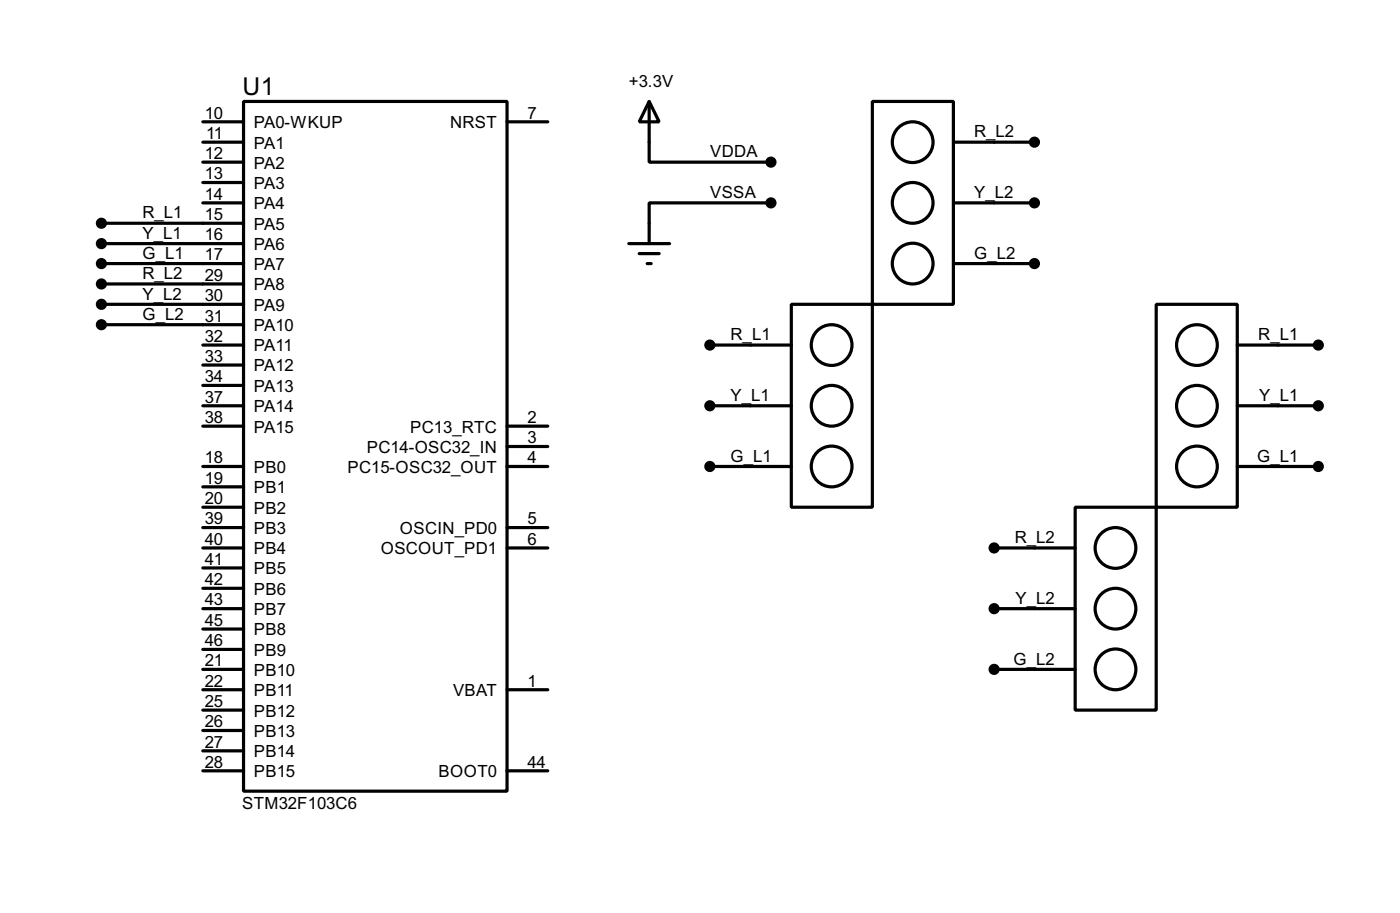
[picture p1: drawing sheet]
<svg xmlns="http://www.w3.org/2000/svg" width="175mm" height="114mm" viewBox="0 0 175 114" stroke-linecap="round" stroke-linejoin="round" font-family="sans-serif">
<g fill="none" stroke="#000" stroke-width=".4">
<path d="M25.4 17.8h5.1M25.4 15.3h5.1M30.5 12.7h33v86.4h-33zM63.5 15.3h5.1M81.3 12.7l1.3 2.6h-2.5zM81.3 12.7v7.6h15.3M109.3 12.7h10.1v25.4h-10.1zM119.4 17.8h10.2M12.7 28h17.8M12.7 30.5h17.8M12.7 33h17.8M12.7 35.6h17.8"/>
<path d="M12.7 38.1h17.8M25.4 25.4h5.1M25.4 20.3h5.1M25.4 22.9h5.1M78.8 30.5h5.1M80.1 31.8h2.5M81.1 33h.5M96.6 25.4h-15.3v5.1M99.1 38.1h10.2v25.4h-10.2zM119.4 33h10.2M119.4 25.4h10.2M144.8 38.1h10.2v25.4h-10.2z"/>
<path d="M12.7 40.7h17.8M25.4 43.2h5.1M25.4 50.8h5.1M25.4 58.4h5.1M25.4 45.7h5.1M25.4 48.3h5.1M25.4 53.4h5.1M63.5 58.4h5.1M63.5 53.4h5.1M63.5 55.9h5.1M88.9 43.2h10.2M88.9 50.8h10.2"/>
<path d="M88.9 58.4h10.2M155 43.2h10.1M155 50.8h10.1M155 58.4h10.1M25.4 68.6h5.1M25.4 76.2h5.1M25.4 66.1h5.1M25.4 78.8h5.1M25.4 61h5.1M25.4 63.5h5.1M25.4 71.1h5.1M25.4 73.7h5.1"/>
<path d="M63.5 68.6h5.1M63.5 66.1h5.1M124.5 68.6h10.2M124.5 76.2h10.2M134.7 63.5h10.1v25.4h-10.1zM25.4 83.8h5.1M25.4 96.5h5.1M25.4 81.3h5.1M25.4 86.4h5.1M25.4 88.9h5.1M25.4 91.5h5.1M25.4 94h5.1"/>
<path d="M63.5 96.5h5.1M63.5 86.4h5.1M124.5 83.8h10.2"/>
<circle cx="114.3" cy="17.8" r="2.55"/>
<circle cx="114.3" cy="25.4" r="2.55"/>
<circle cx="114.3" cy="33" r="2.55"/>
<circle cx="104.1" cy="50.8" r="2.55"/>
<circle cx="104.1" cy="43.2" r="2.55"/>
<circle cx="104.1" cy="58.4" r="2.55"/>
<circle cx="149.9" cy="50.8" r="2.55"/>
<circle cx="149.9" cy="43.2" r="2.55"/>
<circle cx="149.9" cy="58.4" r="2.55"/>
<circle cx="139.7" cy="76.2" r="2.55"/>
<circle cx="139.7" cy="68.6" r="2.55"/>
<circle cx="139.7" cy="83.8" r="2.55"/>
</g>
<g fill="#000" stroke="#000" stroke-width=".4">
<circle cx="129.5" cy="17.8" r=".5"/>
<circle cx="12.7" cy="35.6" r=".5"/>
<circle cx="12.7" cy="38.1" r=".5"/>
<circle cx="12.7" cy="30.5" r=".5"/>
<circle cx="12.7" cy="28" r=".5"/>
<circle cx="12.7" cy="33" r=".5"/>
<circle cx="96.5" cy="20.3" r=".5"/>
<circle cx="96.5" cy="25.4" r=".5"/>
<circle cx="129.5" cy="25.4" r=".5"/>
<circle cx="129.5" cy="33" r=".5"/>
<circle cx="12.7" cy="40.7" r=".5"/>
<circle cx="88.9" cy="50.8" r=".5"/>
<circle cx="88.9" cy="43.2" r=".5"/>
<circle cx="88.9" cy="58.4" r=".5"/>
<circle cx="165.1" cy="50.8" r=".5"/>
<circle cx="165.1" cy="58.4" r=".5"/>
<circle cx="165.1" cy="43.2" r=".5"/>
<circle cx="124.5" cy="76.2" r=".5"/>
<circle cx="124.5" cy="68.6" r=".5"/>
<circle cx="124.5" cy="83.8" r=".5"/>
</g>
<text font-size="3.5" x="30.4" y="11.9">U1</text>
<g font-size="2.4">
<text x="78.8" y="10.9">+3.3V</text>
<text x="25.7" y="14.8">10</text>
<text x="25.8" y="17.4">11</text>
<text x="31.8" y="16.1">PA0-WKUP</text>
<text x="56.4" y="16.1">NRST</text>
<text x="66.1" y="14.8">7</text>
<text x="122" y="17.2">R_L2</text>
<text x="25.7" y="19.9">12</text>
<text x="25.7" y="22.4">13</text>
<text x="31.8" y="21.1">PA2</text>
<text x="31.8" y="18.6">PA1</text>
<text x="31.8" y="23.6">PA3</text>
<text x="88.9" y="19.7">VDDA</text>
<text x="17.8" y="27.3">R_L1</text>
<text x="17.8" y="29.9">Y_L1</text>
<text x="25.7" y="25">14</text>
<text x="25.7" y="27.5">15</text>
<text x="31.8" y="26.2">PA4</text>
<text x="31.8" y="28.8">PA5</text>
<text x="88.9" y="24.8">VSSA</text>
<text x="122" y="24.8">Y_L2</text>
<text x="17.8" y="32.4">G_L1</text>
<text x="17.8" y="34.9">R_L2</text>
<text x="25.7" y="30.1">16</text>
<text x="25.7" y="32.6">17</text>
<text x="25.7" y="35.2">29</text>
<text x="31.8" y="31.3">PA6</text>
<text x="31.8" y="33.8">PA7</text>
<text x="122" y="32.4">G_L2</text>
<text x="17.8" y="37.5">Y_L2</text>
<text x="17.8" y="40">G_L2</text>
<text x="25.7" y="37.7">30</text>
<text x="25.7" y="40.2">31</text>
<text x="31.8" y="36.3">PA8</text>
<text x="31.8" y="38.9">PA9</text>
<text x="31.8" y="41.5">PA10</text>
<text x="25.7" y="42.8">32</text>
<text x="25.7" y="45.3">33</text>
<text x="25.7" y="47.9">34</text>
<text x="31.8" y="44">PA11</text>
<text x="31.8" y="46.5">PA12</text>
<text x="91.5" y="42.6">R_L1</text>
<text x="157.6" y="42.6">R_L1</text>
<text x="25.7" y="50.4">37</text>
<text x="25.7" y="53">38</text>
<text x="31.8" y="49.1">PA13</text>
<text x="31.8" y="51.6">PA14</text>
<text x="66.1" y="53">2</text>
<text x="91.5" y="50.2">Y_L1</text>
<text x="157.7" y="50.2">Y_L1</text>
<text x="25.7" y="58">18</text>
<text x="31.8" y="59.2">PB0</text>
<text x="31.8" y="54.2">PA15</text>
<text x="43.5" y="59.2">PC15-OSC32_OUT</text>
<text x="45.9" y="56.7">PC14-OSC32_IN</text>
<text x="51.4" y="54.2">PC13_RTC</text>
<text x="66.1" y="55.5">3</text>
<text x="66.1" y="58">4</text>
<text x="91.5" y="57.8">G_L1</text>
<text x="157.4" y="57.8">G_L1</text>
<text x="25.7" y="60.6">19</text>
<text x="25.7" y="63.1">20</text>
<text x="25.7" y="65.7">39</text>
<text x="31.8" y="61.8">PB1</text>
<text x="31.8" y="64.3">PB2</text>
<text x="66.1" y="65.7">5</text>
<text x="25.7" y="68.2">40</text>
<text x="25.7" y="70.7">41</text>
<text x="31.8" y="66.9">PB3</text>
<text x="31.8" y="69.4">PB4</text>
<text x="31.8" y="71.9">PB5</text>
<text x="47.7" y="69.4">OSCOUT_PD1</text>
<text x="50.1" y="66.9">OSCIN_PD0</text>
<text x="66.1" y="68.2">6</text>
<text x="127.1" y="68">R_L2</text>
<text x="25.7" y="73.3">42</text>
<text x="25.7" y="75.8">43</text>
<text x="31.8" y="74.5">PB6</text>
<text x="31.8" y="77">PB7</text>
<text x="127.2" y="75.6">Y_L2</text>
<text x="25.7" y="78.4">45</text>
<text x="25.7" y="80.9">46</text>
<text x="25.7" y="83.4">21</text>
<text x="31.8" y="79.6">PB8</text>
<text x="31.8" y="82.1">PB9</text>
<text x="126.9" y="83.2">G_L2</text>
<text x="25.7" y="86">22</text>
<text x="25.7" y="88.5">25</text>
<text x="31.8" y="84.6">PB10</text>
<text x="31.8" y="87.2">PB11</text>
<text x="31.8" y="89.7">PB12</text>
<text x="56.7" y="87.2">VBAT</text>
<text x="66.1" y="86">1</text>
<text x="25.7" y="91.1">26</text>
<text x="25.7" y="93.6">27</text>
<text x="31.8" y="92.3">PB13</text>
<text x="31.8" y="94.8">PB14</text>
<text x="25.7" y="96.1">28</text>
<text x="30.3" y="101.2">STM32F103C6</text>
<text x="31.8" y="97.3">PB15</text>
<text x="54.9" y="97.3">BOOT0</text>
<text x="66.1" y="96.1">44</text>
</g>
</svg>
